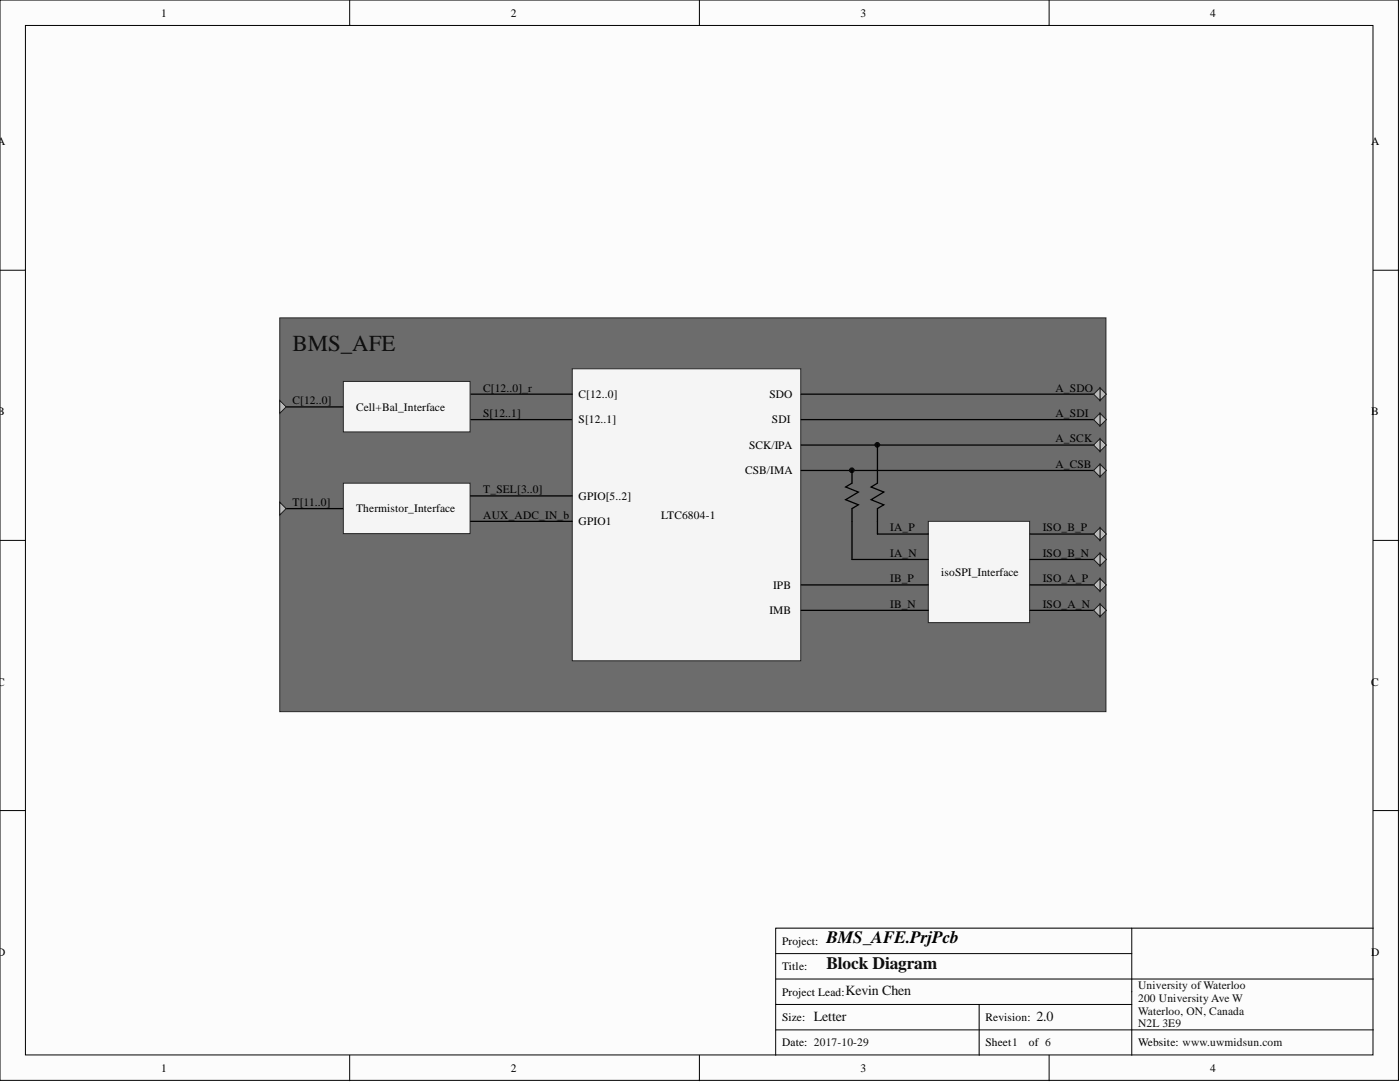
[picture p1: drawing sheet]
<svg xmlns="http://www.w3.org/2000/svg" width="279mm" height="216mm" viewBox="0 0 279 216" stroke-linecap="round" stroke-linejoin="round" font-family="sans-serif">
<g fill="#fcfcfc" stroke="#000" stroke-width=".2">
<path d="M0 0h279.1v215.6h-279.1z"/>
<path d="M5.1 5.1h268.9v205.4h-268.9z"/>
</g>
<g fill="none" stroke="#000" stroke-width=".2">
<path d="M69.8 0v5.1M139.6 0v5.1M209.4 0v5.1M0 53.9h5.1M274.1 53.9h5.1M0 107.8h5.1M274.1 107.8h5.1M0 161.7h5.1M274.1 161.7h5.1M154.8 195.4h119.3M154.8 190.3h71.1M225.9 185.2h-71.1v25.4"/>
<path d="M225.9 185.2v25.4M225.9 185.2h48.2M69.8 210.6v5.1M139.6 210.6v5.1M154.8 200.4h71.1M154.8 205.5h119.3M195.4 200.4v10.2M209.4 210.6v5.1"/>
</g>
<path d="M55.8 63.4h164.9v78.6h-164.9z" fill="#6c6c6c" stroke="#262626" stroke-width=".2"/>
<path d="M57.1 81.2h11.4M93.9 83.7h20.3M57.1 101.5h11.4" fill="none" stroke="#000" stroke-width=".25"/>
<g fill="#f5f5f5" stroke="#262626" stroke-width=".2">
<path d="M185.3 104h20.2v20.2h-20.2z"/>
<path d="M114.2 73.6h45.6v58.3h-45.6z"/>
</g>
<path d="M93.9 78.7h20.3" fill="none" stroke="#000" stroke-width=".25"/>
<g fill="#f5f5f5" stroke="#262626" stroke-width=".2">
<path d="M68.5 96.4h25.3v10.1h-25.3z"/>
<path d="M68.5 76.1h25.3v10.1h-25.3z"/>
</g>
<path d="M159.9 78.7h59.6M93.9 98.9h20.3M159.9 88.8h59.6M159.9 93.9h59.6M159.9 83.7h59.6M93.9 104h20.3M159.9 116.7h25.4M170 111.6h15.3M175.1 106.6h10.2M159.9 121.8h25.4" fill="none" stroke="#000" stroke-width=".25"/>
<g fill="#0a0a0a" stroke="#0a0a0a" stroke-width=".2">
<circle cx="175.1" cy="88.8" r=".47"/>
<circle cx="170" cy="93.8" r=".47"/>
</g>
<path d="M55.8 79.9l1.3 1.3-1.3 1.3z" fill="#c0c0c0"/>
<path d="M55.8 79.9l1.3 1.3-1.3 1.3z" fill="none" stroke="#1c1c1c" stroke-width=".2"/>
<path d="M170 93.9v2.5l-1.2 .8 2.5 1-2.5 1.5 2.5 1-1.3 .8v10.1M175.1 88.8v7.6l-1.3 .8 2.6 1-2.6 1.5 2.6 1-1.3 .8v5.1" fill="none" stroke="#000" stroke-width=".25"/>
<path d="M55.8 100.2l1.3 1.3-1.3 1.3z" fill="#c0c0c0"/>
<path d="M55.8 100.2l1.3 1.3-1.3 1.3z" fill="none" stroke="#1c1c1c" stroke-width=".2"/>
<path d="M205.6 116.7h13.9M205.6 111.6h13.9M205.6 106.6h13.9M205.6 121.8h13.9" fill="none" stroke="#000" stroke-width=".25"/>
<path d="M219.5 120.5l1.3 1.3-1.3 1.3z" fill="#c0c0c0"/>
<path d="M219.5 120.5l1.3 1.3-1.3 1.3z" fill="none" stroke="#1c1c1c" stroke-width=".2"/>
<path d="M218.3 121.8l1.2-1.3v2.6z" fill="#c0c0c0"/>
<path d="M218.3 121.8l1.2-1.3v2.6z" fill="none" stroke="#1c1c1c" stroke-width=".2"/>
<path d="M219.5 115.4l1.3 1.3-1.3 1.3z" fill="#c0c0c0"/>
<path d="M219.5 115.4l1.3 1.3-1.3 1.3z" fill="none" stroke="#1c1c1c" stroke-width=".2"/>
<path d="M218.3 116.7l1.2-1.3v2.6z" fill="#c0c0c0"/>
<path d="M218.3 116.7l1.2-1.3v2.6z" fill="none" stroke="#1c1c1c" stroke-width=".2"/>
<path d="M219.5 110.4l1.3 1.2-1.3 1.3z" fill="#c0c0c0"/>
<path d="M219.5 110.4l1.3 1.2-1.3 1.3z" fill="none" stroke="#1c1c1c" stroke-width=".2"/>
<path d="M218.3 111.6l1.2-1.2v2.5z" fill="#c0c0c0"/>
<path d="M218.3 111.6l1.2-1.2v2.5z" fill="none" stroke="#1c1c1c" stroke-width=".2"/>
<path d="M219.5 105.3l1.3 1.3-1.3 1.2z" fill="#c0c0c0"/>
<path d="M219.5 105.3l1.3 1.3-1.3 1.2z" fill="none" stroke="#1c1c1c" stroke-width=".2"/>
<path d="M218.3 106.6l1.2-1.3v2.5z" fill="#c0c0c0"/>
<path d="M218.3 106.6l1.2-1.3v2.5z" fill="none" stroke="#1c1c1c" stroke-width=".2"/>
<path d="M219.5 92.6l1.3 1.3-1.3 1.2z" fill="#c0c0c0"/>
<path d="M219.5 92.6l1.3 1.3-1.3 1.2z" fill="none" stroke="#1c1c1c" stroke-width=".2"/>
<path d="M218.3 93.9l1.2-1.3v2.5z" fill="#c0c0c0"/>
<path d="M218.3 93.9l1.2-1.3v2.5z" fill="none" stroke="#1c1c1c" stroke-width=".2"/>
<path d="M219.5 87.5l1.3 1.3-1.3 1.3z" fill="#c0c0c0"/>
<path d="M219.5 87.5l1.3 1.3-1.3 1.3z" fill="none" stroke="#1c1c1c" stroke-width=".2"/>
<path d="M218.3 88.8l1.2-1.3v2.6z" fill="#c0c0c0"/>
<path d="M218.3 88.8l1.2-1.3v2.6z" fill="none" stroke="#1c1c1c" stroke-width=".2"/>
<path d="M219.5 82.5l1.3 1.2-1.3 1.3z" fill="#c0c0c0"/>
<path d="M219.5 82.5l1.3 1.2-1.3 1.3z" fill="none" stroke="#1c1c1c" stroke-width=".2"/>
<path d="M218.3 83.7l1.2-1.2v2.5z" fill="#c0c0c0"/>
<path d="M218.3 83.7l1.2-1.2v2.5z" fill="none" stroke="#1c1c1c" stroke-width=".2"/>
<path d="M219.5 77.4l1.3 1.3-1.3 1.2z" fill="#c0c0c0"/>
<path d="M219.5 77.4l1.3 1.3-1.3 1.2z" fill="none" stroke="#1c1c1c" stroke-width=".2"/>
<path d="M218.3 78.7l1.2-1.3v2.5z" fill="#c0c0c0"/>
<path d="M218.3 78.7l1.2-1.3v2.5z" fill="none" stroke="#1c1c1c" stroke-width=".2"/>
<text font-size="4.6" fill="#0e0e0e" x="58.4" y="70">BMS_AFE</text>
<text font-size="3.5" x="165" y="188.3">BMS_AFE.PrjPcb</text>
<text font-size="3.5" fill="#0e0e0e" x="165" y="193.3">Block Diagram</text>
<g font-size="2.8" fill="#0e0e0e">
<text x="162.4" y="203.6">Letter</text>
<text x="168.8" y="198.6">Kevin Chen</text>
<text x="206.8" y="203.6">2.0</text>
</g>
<g font-size="2.3">
<text x="32.1" y="3.3">1</text>
<text x="101.9" y="3.3">2</text>
<text x="171.7" y="3.3">3</text>
<text x="241.5" y="3.3">4</text>
<text x="-.4" y="29">A</text>
<text x="273.7" y="29">A</text>
<text x="-.4" y="82.9">B</text>
<text x="58.4" y="80.7">C[12..0]</text>
<text x="71.1" y="82">Cell+Bal_Interface</text>
<text x="96.4" y="83.2">S[12..1]</text>
<text x="96.4" y="78.1">C[12..0]_r</text>
<text x="115.5" y="79.4">C[12..0]</text>
<text x="153.5" y="79.4">SDO</text>
<text x="210.6" y="78.1">A_SDO</text>
<text x="210.6" y="83.2">A_SDI</text>
<text x="273.7" y="82.9">B</text>
<text x="115.5" y="84.5">S[12..1]</text>
<text x="149.5" y="89.6">SCK/IPA</text>
<text x="154" y="84.5">SDI</text>
<text x="210.6" y="88.3">A_SCK</text>
<text x="148.7" y="94.6">CSB/IMA</text>
<text x="210.6" y="93.4">A_CSB</text>
<text x="58.4" y="101">T[11..0]</text>
<text x="96.4" y="98.4">T_SEL[3..0]</text>
<text x="115.5" y="99.7">GPIO[5..2]</text>
<text x="71.1" y="102.2">Thermistor_Interface</text>
<text x="96.4" y="103.5">AUX_ADC_IN_b</text>
<text x="115.5" y="104.8">GPIO1</text>
<text x="132" y="103.5">LTC6804-1</text>
<text x="177.6" y="106.1">IA_P</text>
<text x="208.1" y="106.1">ISO_B_P</text>
<text x="177.6" y="111.1">IA_N</text>
<text x="208.1" y="111.1">ISO_B_N</text>
<text x="154.3" y="117.5">IPB</text>
<text x="177.6" y="116.2">IB_P</text>
<text x="187.8" y="114.9">isoSPI_Interface</text>
<text x="208.1" y="116.2">ISO_A_P</text>
<text x="153.5" y="122.5">IMB</text>
<text x="177.6" y="121.3">IB_N</text>
<text x="208.1" y="121.3">ISO_A_N</text>
<text x="-.4" y="136.8">C</text>
<text x="273.7" y="136.8">C</text>
<text x="-.4" y="190.7">D</text>
<text x="156.1" y="188.5">Project:</text>
<text x="273.7" y="190.7">D</text>
<text x="156.1" y="193.6">Title:</text>
<text x="156.1" y="203.7">Size:</text>
<text x="156.1" y="198.7">Project Lead:</text>
<text x="196.7" y="203.7">Revision:</text>
<text x="156.1" y="208.8">Date: 2017-10-29</text>
<text x="196.7" y="208.8">Sheet1</text>
<text x="205.3" y="208.8">of 6</text>
<text x="227.1" y="208.8">Website: www.uwmidsun.com</text>
<text x="32.1" y="213.9">1</text>
<text x="101.9" y="213.9">2</text>
<text x="171.7" y="213.9">3</text>
<text x="241.5" y="213.9">4</text>
</g>
<g font-size="2.3" fill="#0e0e0e">
<text x="227.1" y="197.4">University of Waterloo</text>
<text x="227.1" y="199.9">200 University Ave W</text>
<text x="227.1" y="202.5">Waterloo, ON, Canada</text>
<text x="227.1" y="205">N2L 3E9</text>
</g>
</svg>
